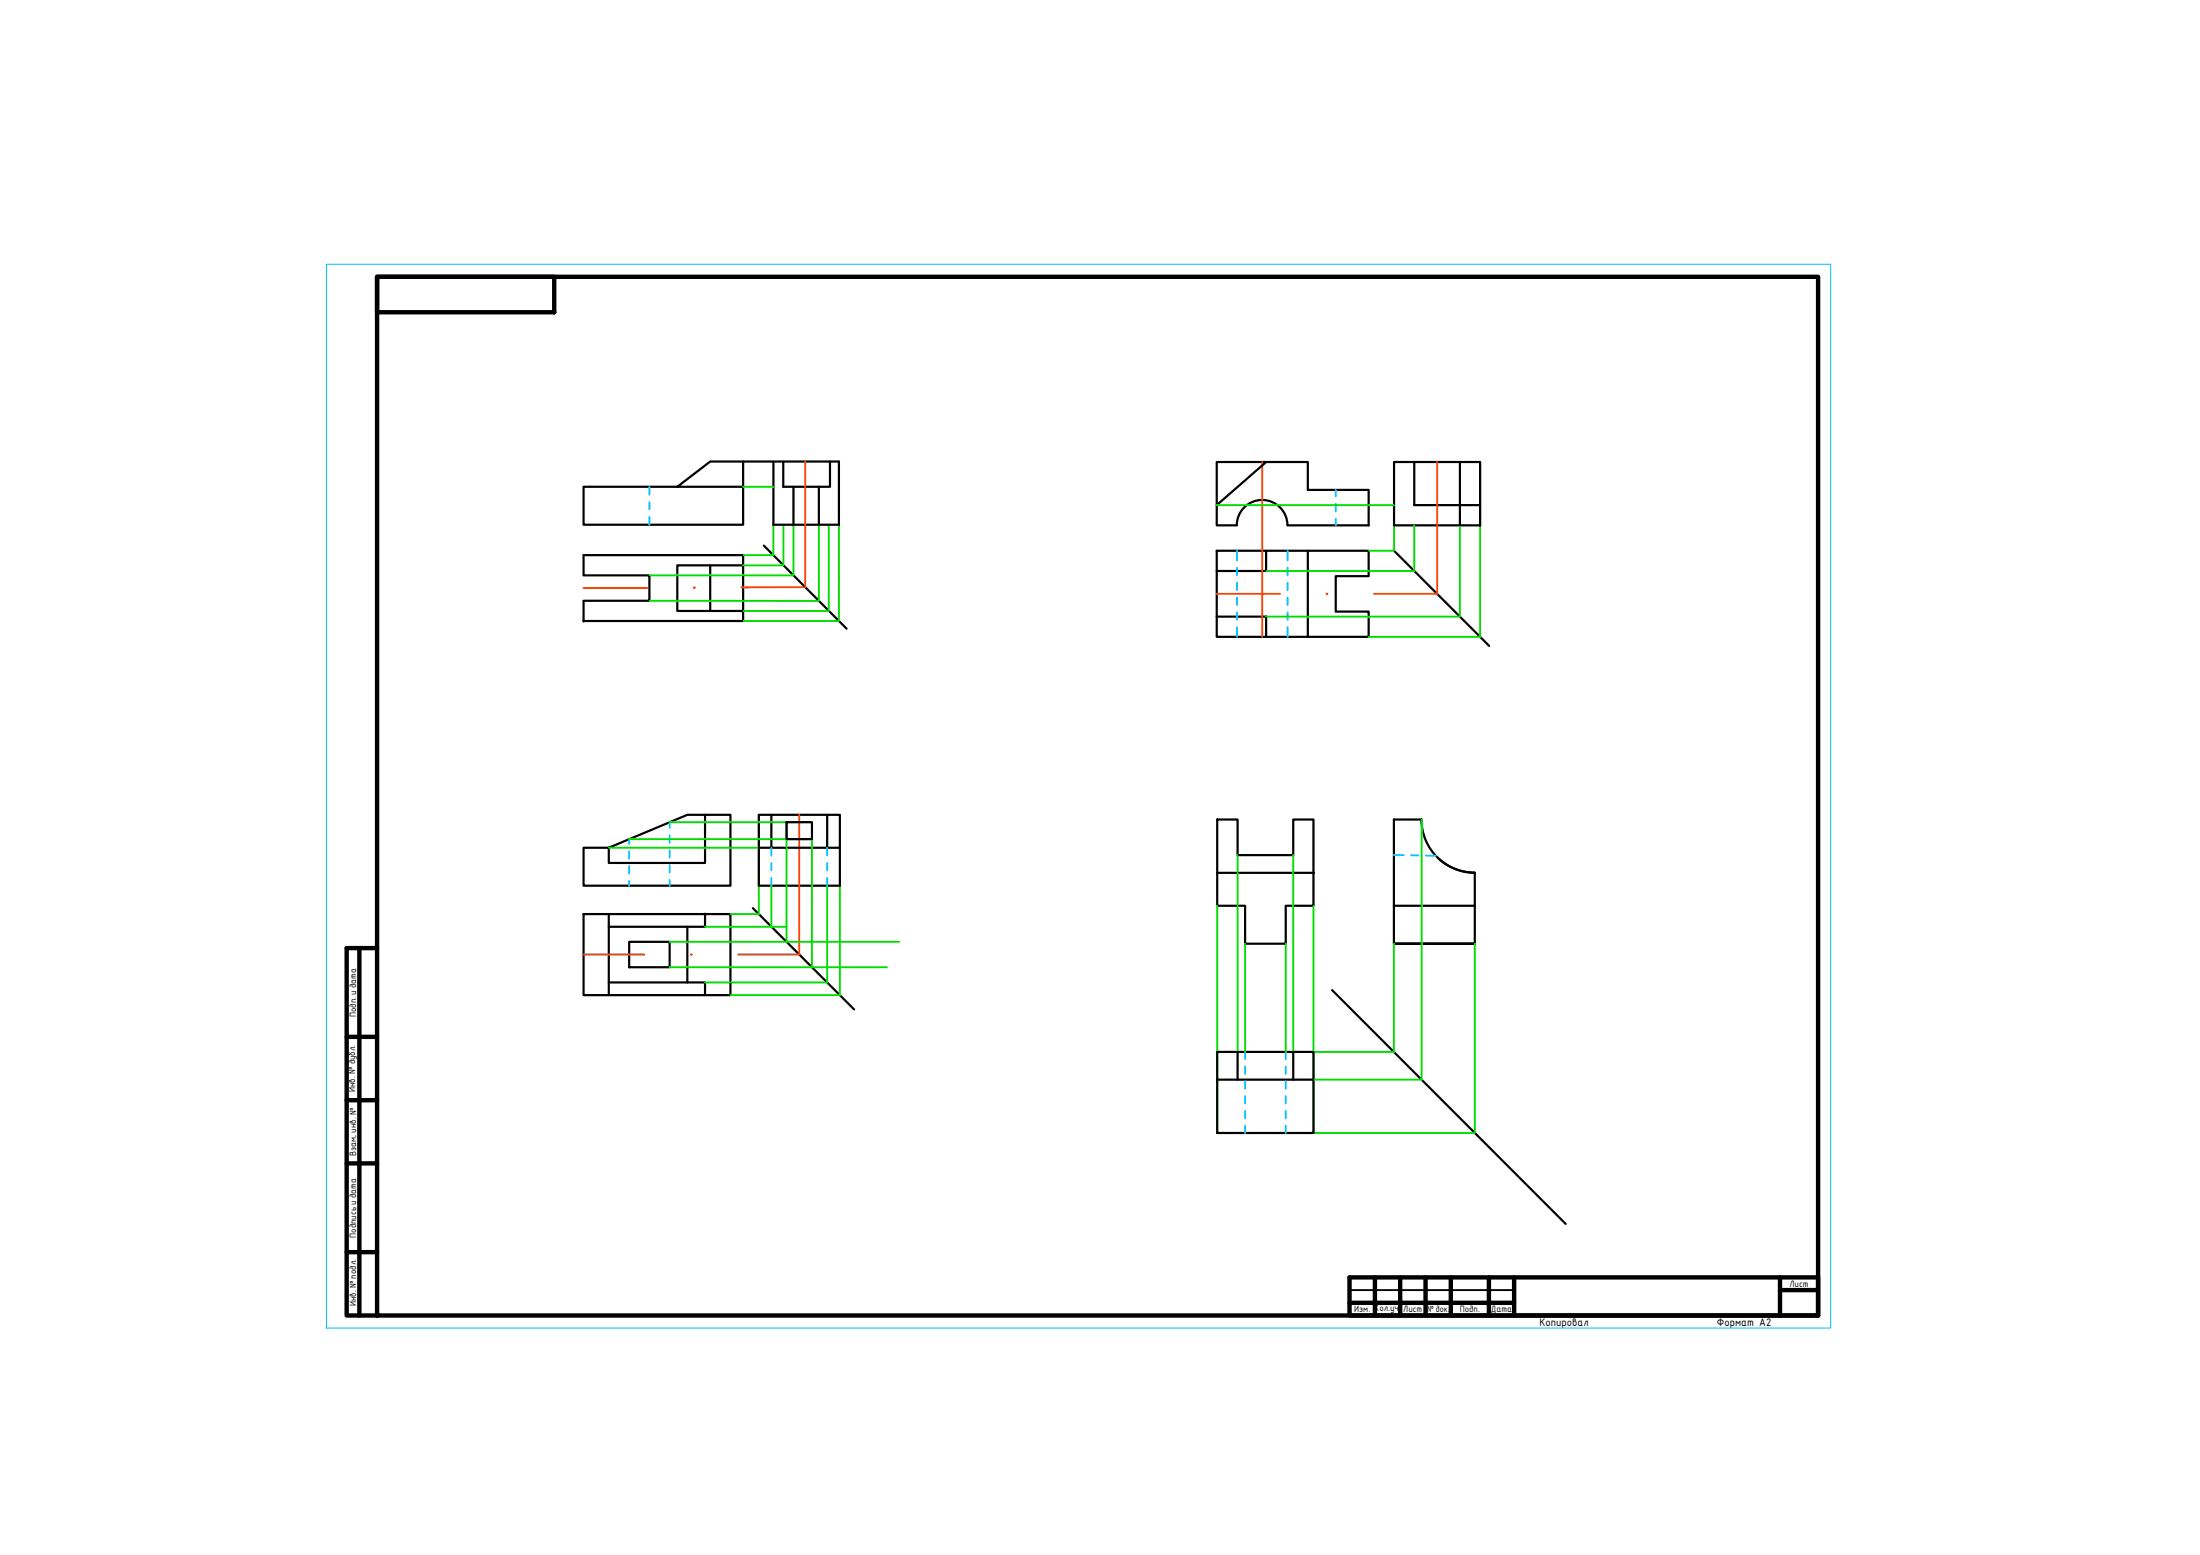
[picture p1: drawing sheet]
<svg xmlns="http://www.w3.org/2000/svg" width="297mm" height="210mm" viewBox="0 0 297 210" stroke-linecap="round" stroke-linejoin="round" font-family="sans-serif">
<!-- layer: 0 -->
<g fill="none" stroke="#000" stroke-width=".59">
<path d="M50.9 37.4h194.6v140.2h-194.6zM50.9 37.4h23.9v4.7h-23.9zM46.8 140h4.1M48.5 128v49.6M50.9 128h-4.1v49.6h4.1M46.8 148.5h4.1M46.8 157h4.1M46.8 169h4.1M182.2 172.4h63.3v5.2h-63.3zM182.2 175.9h22.2M185.6 172.4v5.2M189 172.4v5.2"/>
<path d="M192.5 172.4v5.2M195.9 172.4v5.2M201 172.4v5.2M204.4 172.4v5.2M240.3 174.1h5.2M240.3 172.4v5.2"/>
</g>
<path d="M50.9 128v49.6" fill="none" stroke="#000" stroke-width=".3"/>
<path d="M182.2 174.1h22.2" fill="none" stroke="#000" stroke-width=".25"/>
<g fill="none" stroke="#000" stroke-width=".3">
<path d="M91.4 65.7l4.5-3.4h4.4v3.4h-21.5v5.1h21.5v-5.1M95.9 76.3v6.2M100.3 76.3h-8.9v6.2h8.9M100.3 62.3h13v8.5h-8.9v-8.5M103.1 73.6l11.2 11.3M105.8 62.4v3.3h6.3M107.1 65.7v5.1M110.6 65.7v5.1M112.1 62.3v3.3M164.3 74.3h20.5v3.5h-4.5v4.8h4.5v3.4h-20.5zM167 70.9a3.4 3.4 0 0 1 3.4-3.4 3.4 3.4 0 0 1 3.4 3.4h11v-4.8h-8.2v-3.7h-12.3v8.5h2.7M170.9 74.3v2.8h-6.6"/>
<path d="M170.9 62.4l-6.6 5.8M176.6 74.3v11.7M188.2 62.4h11.6v8.5h-11.6zM188.2 74.3l12.9 12.9M191 62.4v5.8h8.8M197.1 62.4v8.5M78.8 81.1h8.9v-3.4h-8.9v-2.8h21.5v8.9h-21.5M78.8 81.2v2.7M164.3 83.2h6.6v2.8M95.2 110v6.5h-13v-2.1h-3.4v5.2h19.8v-9.6h-5.8l-10.6 4.4M102.5 110h10.9v9.6h-10.9zM102.5 114.4h10.9"/>
<path d="M104.1 110v4.4M106.2 111h3.4v2.3h-3.4zM111.7 110v4.4M164.3 110.6h2.8v4.8h7.5v-4.8h2.7v11.7h-3.7v5.1h-5.5v-5.1h-3.8zM164.3 117.8h13M191.9 110.6a7.2 7.2 0 0 0 7.2 7.2 7.2 7.2 0 0 1-4.8-1.9M191.9 110.6h-3.7v16.8h10.9h-10.9M199.1 117.8v9.6M78.8 123.4h19.8v10.9h-19.8zM82.2 132.6h13v1.7M82.2 123.4v10.9M84.9 127.1h5.5v3.5h-5.5z"/>
<path d="M92.8 125.1v7.5M95.2 123.4v1.7h-13M101.6 122.6l13.7 13.7M179.9 133.7l31.5 31.5M188.2 122.3h10.9M164.3 142h13v10.9h-13zM164.3 145.7h13M167.1 142v3.7M174.6 142v3.7"/>
</g>
<g fill="none" stroke="#00bfff" stroke-width=".25">
<path d="M87.7 65.7v1.1M87.7 67.8v1M87.7 69.8v1M167 74.3v1.4M167 76.7v1M167 78.7v1M173.8 74.3v1.4M173.8 76.7v1M173.8 78.7v1M180.3 66.1v.9M180.3 68v1M180.3 70v.9"/>
<path d="M167 80.7v1M167 82.7v1M167 84.7v1.3M173.8 80.7v1M173.8 82.7v1M173.8 84.7v1.3M84.9 113.3v.6M84.9 114.9v1M84.9 116.9v1M84.9 118.9v.7M90.4 111v.8M90.4 112.8v1"/>
<path d="M90.4 114.8v1M90.4 116.8v1M90.4 118.8v.8M104.1 114.4v1.1M104.1 116.5v1M104.1 118.5v1.1M111.7 114.4v1.1M111.7 116.5v1M111.7 118.5v1.1M188.2 115.4h1.3M190.5 115.5h1M192.5 115.5h1.4"/>
<path d="M168.1 142v1M168.1 144v1M168.1 146v1M168.1 148v1M168.1 150v1M168.1 152v.9M173.6 142v1M173.6 144v1M173.6 146v1M173.6 148v1M173.6 150v1M173.6 152v.9"/>
</g>
<path d="M87.4 79.4h-8.6M108.7 62.3v17h-8.6M170.4 62.4v23.6M194 62.4v17.8h-8.5M164.3 80.2h8.5M107.9 110v18.8h-8.2M78.8 128.8h8.2" fill="none" stroke="#ff3f00" stroke-width=".25"/>
<g fill="#ff3f00" stroke="#ff3f00" stroke-width=".14">
<circle cx="93.7" cy="79.3" r=".11"/>
<circle cx="179.2" cy="80.2" r=".11"/>
<circle cx="93.3" cy="128.9" r=".11"/>
</g>
<g fill="none" stroke="#0d0" stroke-width=".25">
<path d="M100.3 65.7h4.1M104.4 70.9v4h-4.1M105.8 70.9v5.4h-5.5M107.1 70.8v6.9h-19.4M110.6 70.8v10.3h-22.9M111.9 70.8v11.7h-11.6M113.3 70.8v13h-13M164.3 68.2h23.9M188.2 65.2v9.1h-3.4M191 70.9v6.2h-20.1M197.1 70.9v12.3h-26.2M199.8 62.4v23.6h-15"/>
<path d="M82.2 114.4h20.3M84.9 113.3h24.7v17.3M90.4 111h19.2M102.5 110v13.4h-3.9M104.1 119.6v5.5M106.2 111v16.1M111.7 119.6v13h-16.5M113.4 119.6v14.7h-14.8M167.1 115.4v26.6M174.6 115.4v26.6M191.9 110.6v35.1h-14.6M90.4 130.6h29.3"/>
<path d="M90.4 127.1h31M95.2 125.1h10.9M164.3 122.3v30.6h13v-30.6M168.1 127.4v14.6M173.6 127.4v14.6M188.2 127.4v14.6h-23.9M199.1 127.4v25.5h-21.8"/>
</g>
<g fill="#000" stroke="#000" stroke-width=".14">
<circle cx="177.3" cy="117.8" r=".12"/>
<circle cx="95.2" cy="123.4" r=".12"/>
</g>
<path d="M44.1 35.7h203.1v143.6h-203.1z" fill="none" stroke="#00bfff" stroke-width=".14"/>
<g font-size="1.4">
<text x="207.9" y="178.9">Копировал</text>
<text x="231.8" y="178.9">Формат A2</text>
</g>
<g font-size="1.2">
<text x="48.1" y="137.3" transform="rotate(-90 48.1 137.3)">Подп. и дата</text>
<text x="47.9" y="147.4" transform="rotate(-90 47.9 147.4)">Инв. № дубл.</text>
<text x="48.1" y="153.4" transform="rotate(-90 48.1 153.4)">.</text>
<text x="48.1" y="156" transform="rotate(-90 48.1 156)">Взам. инв. №</text>
<text x="48.1" y="167.1" transform="rotate(-90 48.1 167.1)">Подпись и дата</text>
<text x="241.6" y="173.7">Лист</text>
<text x="48.1" y="176.3" transform="rotate(-90 48.1 176.3)">Инв. № подл.</text>
<text x="182.8" y="177.2">Изм. Кол.уч.</text>
<text x="189.5" y="177.2">Лист</text>
<text x="192.7" y="177.2">№ док.</text>
<text x="197.1" y="177.2">Подп.</text>
<text x="201.3" y="177.1">Дата</text>
</g>
</svg>
